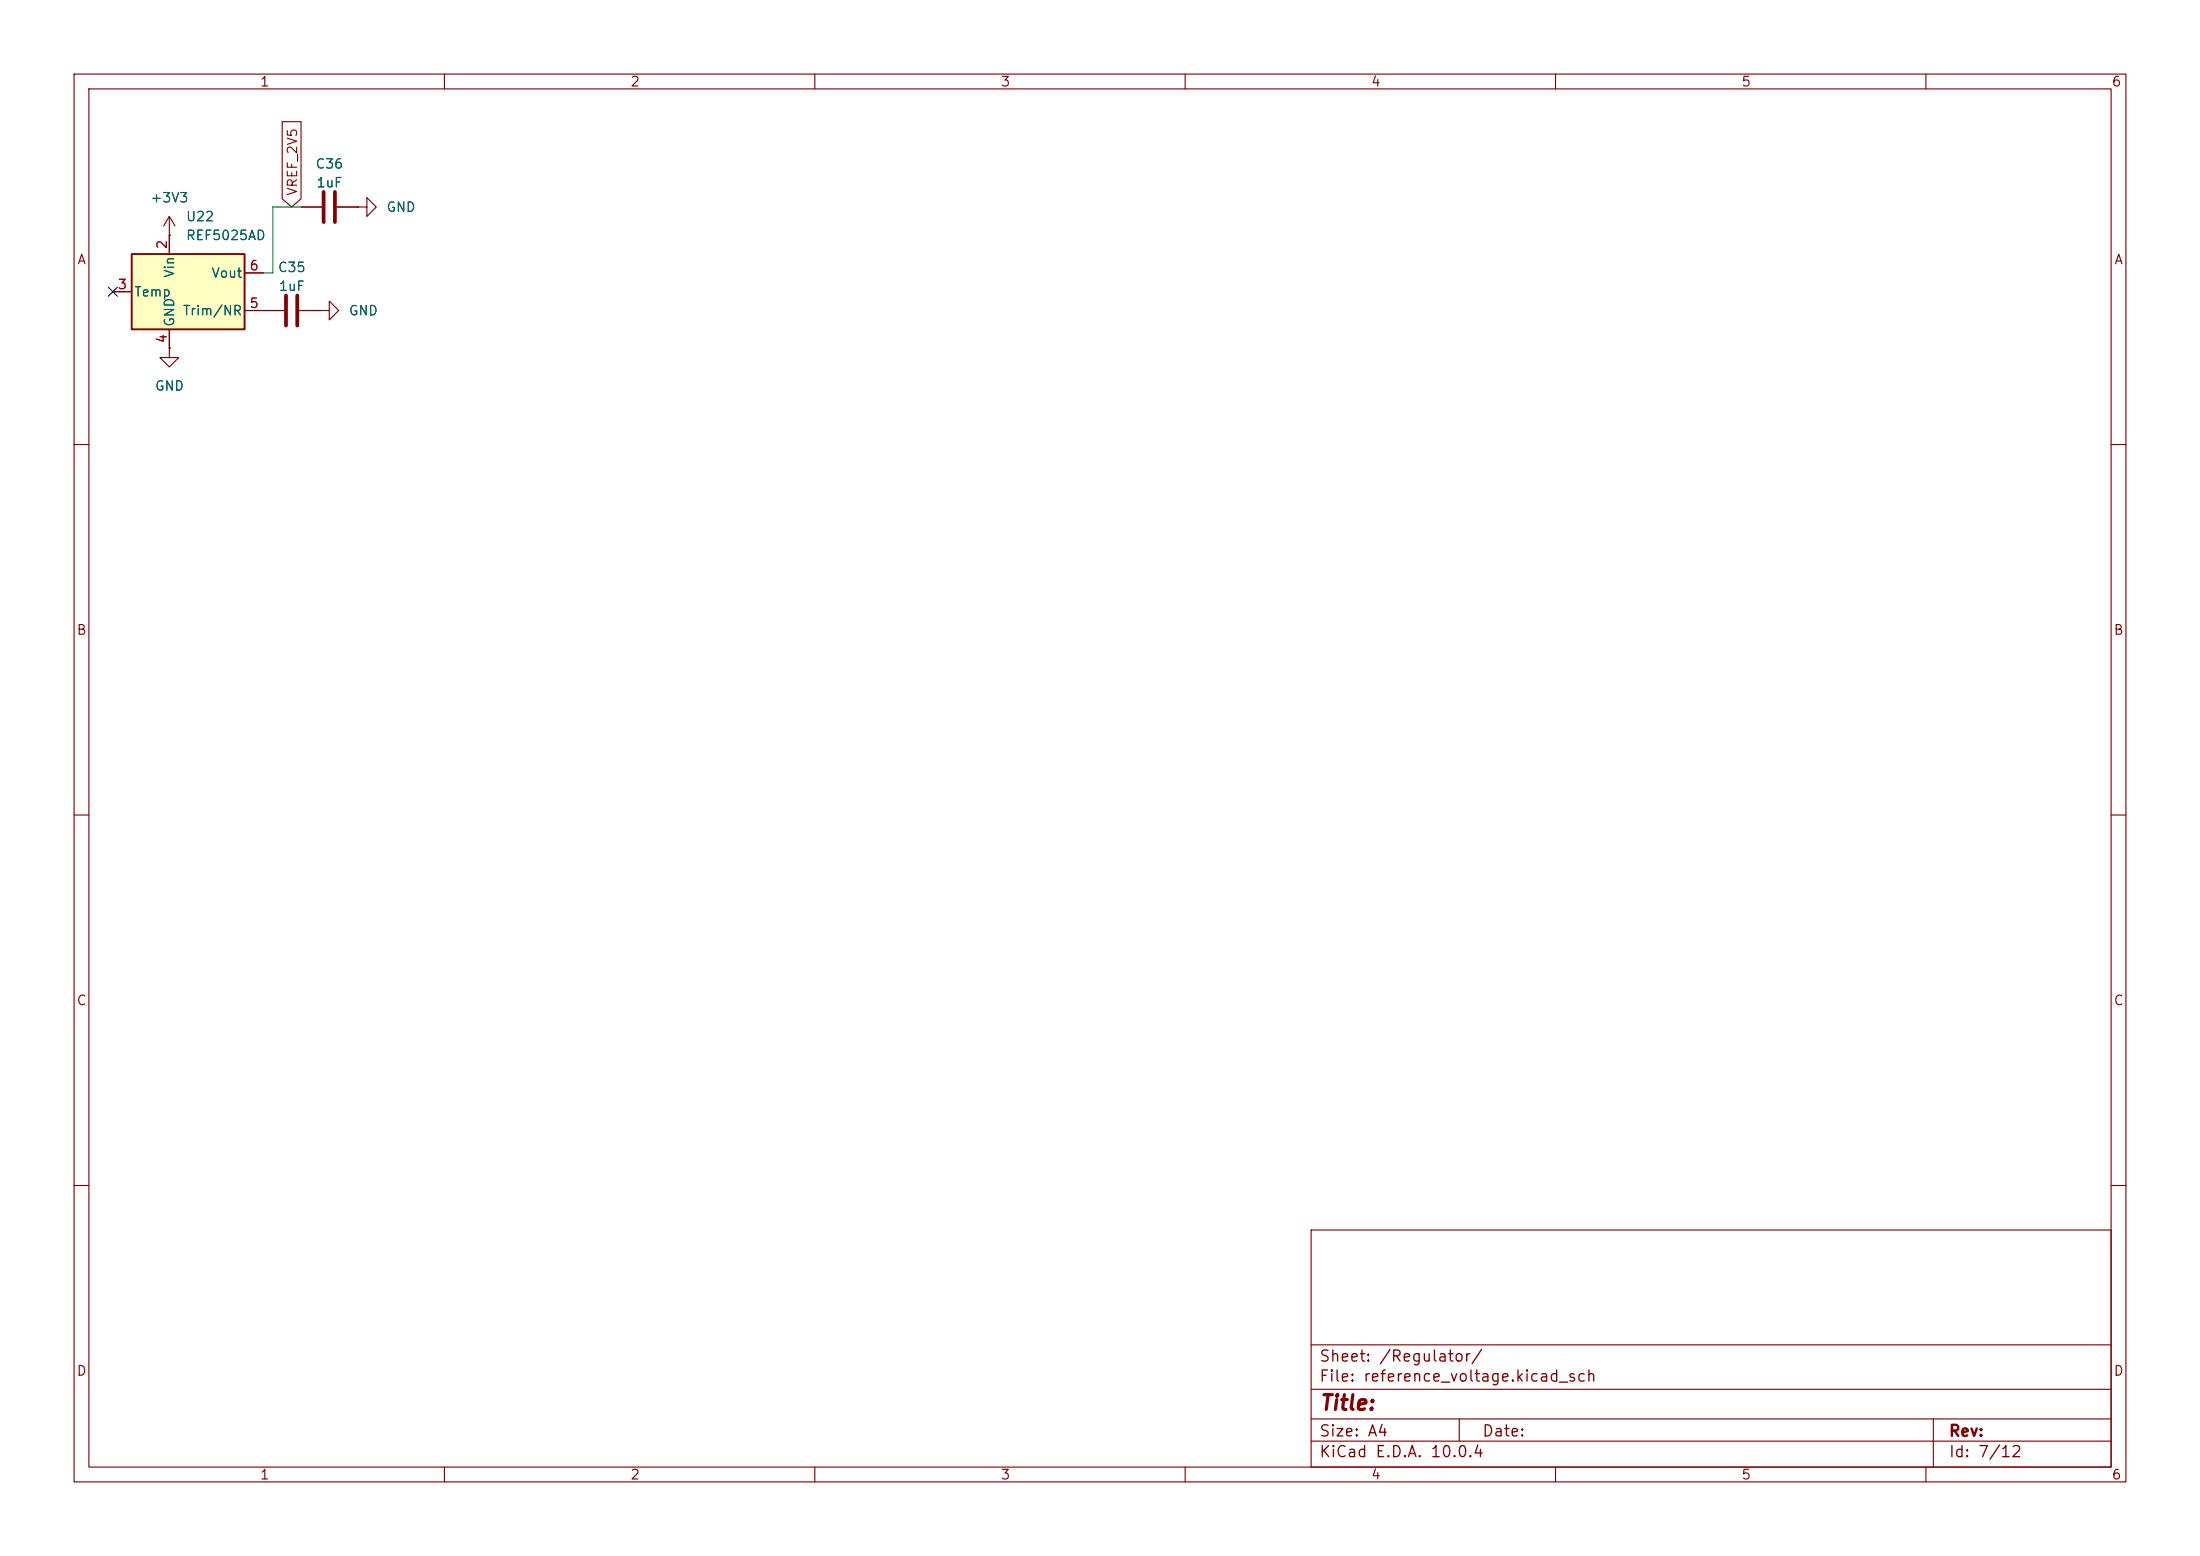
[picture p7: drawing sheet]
(kicad_sch
 (version 20260306)
 (generator "eeschema")
 (generator_version "10.0")
 (paper "A4")
 (lib_symbols
  (symbol "Device:C"
   (pin_numbers (hide yes))
   (pin_names
    (offset 0.254)) (exclude_from_sim no) (in_bom yes) (on_board yes)
   (in_pos_files yes)
   (duplicate_pin_numbers_are_jumpers no)
   (property "Reference" "C" (at 0.635 2.54 0) (show_name no) (do_not_autoplace no) (effects (font (size 1.27 1.27)) (justify left)))
   (property "Value" "C" (at 0.635 -2.54 0) (show_name no) (do_not_autoplace no) (effects (font (size 1.27 1.27)) (justify left)))
   (property "Footprint" "" (at 0.9652 -3.81 0) (show_name no) (do_not_autoplace no) (hide yes) (effects (font (size 1.27 1.27))))
   (property "Datasheet" "" (at 0 0 0) (show_name no) (do_not_autoplace no) (hide yes) (effects (font (size 1.27 1.27))))
   (property "Description" "Unpolarized capacitor" (at 0 0 0) (show_name no) (do_not_autoplace no) (hide yes) (effects (font (size 1.27 1.27))))
   (symbol "C_0_1"
    (polyline (pts (xy -2.032 0.762) (xy 2.032 0.762)) (stroke (width 0.508) (type default)) (fill (type none)))
    (polyline (pts (xy -2.032 -0.762) (xy 2.032 -0.762)) (stroke (width 0.508) (type default)) (fill (type none))))
   (symbol "C_1_1"
    (pin passive line (at 0 3.81 270) (length 2.794) (name "" (effects (font (size 1.27 1.27)))) (number "1" (effects (font (size 1.27 1.27)))))
    (pin passive line (at 0 -3.81 90) (length 2.794) (name "" (effects (font (size 1.27 1.27)))) (number "2" (effects (font (size 1.27 1.27))))))
   (embedded_fonts no))
  (symbol "Reference_Voltage:REF5025AD"
   (pin_names
    (offset 0.254)) (exclude_from_sim no) (in_bom yes) (on_board yes)
   (in_pos_files yes)
   (duplicate_pin_numbers_are_jumpers no)
   (property "Reference" "U" (at -1.27 8.255 0) (show_name no) (do_not_autoplace no) (effects (font (size 1.27 1.27)) (justify left)))
   (property "Value" "REF5025AD" (at -1.27 6.35 0) (show_name no) (do_not_autoplace no) (effects (font (size 1.27 1.27)) (justify left)))
   (property "Footprint" "Package_SO:SOIC-8_3.9x4.9mm_P1.27mm" (at -1.905 -6.35 0) (show_name no) (do_not_autoplace no) (hide yes) (effects (font (size 1.27 1.27)
    (italic yes)) (justify left)))
   (property "Datasheet" "https://www.ti.com/lit/ds/symlink/ref5030a-q1.pdf" (at -1.27 0 0) (show_name no) (do_not_autoplace no) (hide yes) (effects (font (size 1.27 1.27)
    (italic yes))))
   (property "Description" "2.5V 0.1% 10mA Low Noise Precision Voltage Reference, SO-8" (at 0 0 0) (show_name no) (do_not_autoplace no) (hide yes) (effects (font (size 1.27 1.27))))
   (symbol "REF5025AD_0_1"
    (rectangle (start -7.62 5.08) (end 7.62 -5.08) (stroke (width 0.254) (type default)) (fill (type background))))
   (symbol "REF5025AD_1_1"
    (pin no_connect line (at -7.62 2.54 0) (length 2.54) (hide yes) (name "DNC" (effects (font (size 1.27 1.27)))) (number "1" (effects (font (size 1.27 1.27)))))
    (pin power_in line (at -2.54 7.62 270) (length 2.54) (name "Vin" (effects (font (size 1.27 1.27)))) (number "2" (effects (font (size 1.27 1.27)))))
    (pin passive line (at -10.16 0 0) (length 2.54) (name "Temp" (effects (font (size 1.27 1.27)))) (number "3" (effects (font (size 1.27 1.27)))))
    (pin power_in line (at -2.54 -7.62 90) (length 2.54) (name "GND" (effects (font (size 1.27 1.27)))) (number "4" (effects (font (size 1.27 1.27)))))
    (pin passive line (at 10.16 -2.54 180) (length 2.54) (name "Trim/NR" (effects (font (size 1.27 1.27)))) (number "5" (effects (font (size 1.27 1.27)))))
    (pin power_out line (at 10.16 2.54 180) (length 2.54) (name "Vout" (effects (font (size 1.27 1.27)))) (number "6" (effects (font (size 1.27 1.27)))))
    (pin no_connect line (at -5.08 -5.08 90) (length 2.54) (hide yes) (name "NC" (effects (font (size 1.27 1.27)))) (number "7" (effects (font (size 1.27 1.27)))))
    (pin no_connect line (at 7.62 0 180) (length 2.54) (hide yes) (name "DNC" (effects (font (size 1.27 1.27)))) (number "8" (effects (font (size 1.27 1.27))))))
   (embedded_fonts no))
  (symbol "power:+3V3"
   (power global)
   (pin_numbers (hide yes))
   (pin_names
    (offset 0) (hide yes)) (exclude_from_sim no) (in_bom yes) (on_board yes)
   (in_pos_files yes)
   (duplicate_pin_numbers_are_jumpers no)
   (property "Reference" "#PWR" (at 0 -3.81 0) (show_name no) (do_not_autoplace no) (hide yes) (effects (font (size 1.27 1.27))))
   (property "Value" "+3V3" (at 0 3.556 0) (show_name no) (do_not_autoplace no) (effects (font (size 1.27 1.27))))
   (property "Footprint" "" (at 0 0 0) (show_name no) (do_not_autoplace no) (hide yes) (effects (font (size 1.27 1.27))))
   (property "Datasheet" "" (at 0 0 0) (show_name no) (do_not_autoplace no) (hide yes) (effects (font (size 1.27 1.27))))
   (property "Description" "Power symbol creates a global label with name \"+3V3\"" (at 0 0 0) (show_name no) (do_not_autoplace no) (hide yes) (effects (font (size 1.27 1.27))))
   (symbol "+3V3_0_1"
    (polyline (pts (xy -0.762 1.27) (xy 0 2.54)) (stroke (width 0) (type default)) (fill (type none)))
    (polyline (pts (xy 0 2.54) (xy 0.762 1.27)) (stroke (width 0) (type default)) (fill (type none)))
    (polyline (pts (xy 0 0) (xy 0 2.54)) (stroke (width 0) (type default)) (fill (type none))))
   (symbol "+3V3_1_1"
    (pin power_in line (at 0 0 90) (length 0) (name "" (effects (font (size 1.27 1.27)))) (number "1" (effects (font (size 1.27 1.27))))))
   (embedded_fonts no))
  (symbol "power:GND"
   (power global)
   (pin_numbers (hide yes))
   (pin_names
    (offset 0) (hide yes)) (exclude_from_sim no) (in_bom yes) (on_board yes)
   (in_pos_files yes)
   (duplicate_pin_numbers_are_jumpers no)
   (property "Reference" "#PWR" (at 0 -6.35 0) (show_name no) (do_not_autoplace no) (hide yes) (effects (font (size 1.27 1.27))))
   (property "Value" "GND" (at 0 -3.81 0) (show_name no) (do_not_autoplace no) (effects (font (size 1.27 1.27))))
   (property "Footprint" "" (at 0 0 0) (show_name no) (do_not_autoplace no) (hide yes) (effects (font (size 1.27 1.27))))
   (property "Datasheet" "" (at 0 0 0) (show_name no) (do_not_autoplace no) (hide yes) (effects (font (size 1.27 1.27))))
   (property "Description" "Power symbol creates a global label with name \"GND\" , ground" (at 0 0 0) (show_name no) (do_not_autoplace no) (hide yes) (effects (font (size 1.27 1.27))))
   (symbol "GND_0_1"
    (polyline (pts (xy 0 0) (xy 0 -1.27) (xy 1.27 -1.27) (xy 0 -2.54) (xy -1.27 -1.27) (xy 0 -1.27)) (stroke (width 0) (type default)) (fill (type none))))
   (symbol "GND_1_1"
    (pin power_in line (at 0 0 270) (length 0) (name "" (effects (font (size 1.27 1.27)))) (number "1" (effects (font (size 1.27 1.27))))))
   (embedded_fonts no)))
 (no_connect
  (at 15.24 39.37))
 (wire
  (pts (xy 36.83 27.94) (xy 40.64 27.94))
  (stroke (width 0) (type default)))
 (wire
  (pts (xy 36.83 36.83) (xy 36.83 27.94))
  (stroke (width 0) (type default)))
 (wire
  (pts (xy 35.56 36.83) (xy 36.83 36.83))
  (stroke (width 0) (type default)))
 (global_label "VREF_2V5"
  (shape input)
  (at 39.37 27.94 90)
  (fields_autoplaced yes)
  (effects (font (size 1.27 1.27)) (justify left))
  (property "Intersheetrefs" "${INTERSHEET_REFS}" (at 39.37 15.8834 90) (hide yes) (show_name no) (do_not_autoplace no) (effects (font (size 1.27 1.27)) (justify left))))
 (symbol
  (lib_id "Device:C")
  (at 44.45 27.94 90)
  (unit 1)
  (body_style 1)
  (exclude_from_sim no)
  (in_bom yes)
  (on_board yes)
  (in_pos_files yes)
  (dnp no)
  (property "Reference" "C36" (at 44.45 22.098 90) (show_name no) (do_not_autoplace no) (effects (font (size 1.27 1.27))))
  (property "Value" "1uF" (at 44.45 24.638 90) (show_name no) (do_not_autoplace no) (effects (font (size 1.27 1.27))))
  (property "Footprint" "Capacitor_SMD:C_0805_2012Metric" (at 48.26 26.9748 0) (hide yes) (show_name no) (do_not_autoplace no) (effects (font (size 1.27 1.27))))
  (property "Datasheet" "" (at 44.45 27.94 0) (hide yes) (show_name no) (do_not_autoplace no) (effects (font (size 1.27 1.27))))
  (property "Description" "Unpolarized capacitor" (at 44.45 27.94 0) (hide yes) (show_name no) (do_not_autoplace no) (effects (font (size 1.27 1.27))))
  (pin "1")
  (pin "2"))
 (symbol
  (lib_id "power:GND")
  (at 48.26 27.94 90)
  (unit 1)
  (body_style 1)
  (exclude_from_sim no)
  (in_bom yes)
  (on_board yes)
  (in_pos_files yes)
  (dnp no)
  (fields_autoplaced yes)
  (property "Reference" "#PWR037" (at 54.61 27.94 0) (hide yes) (show_name no) (do_not_autoplace no) (effects (font (size 1.27 1.27))))
  (property "Value" "GND" (at 52.07 27.9399 90) (show_name no) (do_not_autoplace no) (effects (font (size 1.27 1.27)) (justify right)))
  (property "Footprint" "" (at 48.26 27.94 0) (hide yes) (show_name no) (do_not_autoplace no) (effects (font (size 1.27 1.27))))
  (property "Datasheet" "" (at 48.26 27.94 0) (hide yes) (show_name no) (do_not_autoplace no) (effects (font (size 1.27 1.27))))
  (property "Description" "Power symbol creates a global label with name \"GND\" , ground" (at 48.26 27.94 0) (hide yes) (show_name no) (do_not_autoplace no) (effects (font (size 1.27 1.27))))
  (pin "1"))
 (symbol
  (lib_id "power:GND")
  (at 22.86 46.99 0)
  (unit 1)
  (body_style 1)
  (exclude_from_sim no)
  (in_bom yes)
  (on_board yes)
  (in_pos_files yes)
  (dnp no)
  (fields_autoplaced yes)
  (property "Reference" "#PWR0149" (at 22.86 53.34 0) (hide yes) (show_name no) (do_not_autoplace no) (effects (font (size 1.27 1.27))))
  (property "Value" "GND" (at 22.86 52.07 0) (show_name no) (do_not_autoplace no) (effects (font (size 1.27 1.27))))
  (property "Footprint" "" (at 22.86 46.99 0) (hide yes) (show_name no) (do_not_autoplace no) (effects (font (size 1.27 1.27))))
  (property "Datasheet" "" (at 22.86 46.99 0) (hide yes) (show_name no) (do_not_autoplace no) (effects (font (size 1.27 1.27))))
  (property "Description" "Power symbol creates a global label with name \"GND\" , ground" (at 22.86 46.99 0) (hide yes) (show_name no) (do_not_autoplace no) (effects (font (size 1.27 1.27))))
  (pin "1"))
 (symbol
  (lib_id "power:GND")
  (at 43.18 41.91 90)
  (unit 1)
  (body_style 1)
  (exclude_from_sim no)
  (in_bom yes)
  (on_board yes)
  (in_pos_files yes)
  (dnp no)
  (fields_autoplaced yes)
  (property "Reference" "#PWR0150" (at 49.53 41.91 0) (hide yes) (show_name no) (do_not_autoplace no) (effects (font (size 1.27 1.27))))
  (property "Value" "GND" (at 46.99 41.9099 90) (show_name no) (do_not_autoplace no) (effects (font (size 1.27 1.27)) (justify right)))
  (property "Footprint" "" (at 43.18 41.91 0) (hide yes) (show_name no) (do_not_autoplace no) (effects (font (size 1.27 1.27))))
  (property "Datasheet" "" (at 43.18 41.91 0) (hide yes) (show_name no) (do_not_autoplace no) (effects (font (size 1.27 1.27))))
  (property "Description" "Power symbol creates a global label with name \"GND\" , ground" (at 43.18 41.91 0) (hide yes) (show_name no) (do_not_autoplace no) (effects (font (size 1.27 1.27))))
  (pin "1"))
 (symbol
  (lib_id "Reference_Voltage:REF5025AD")
  (at 25.4 39.37 0)
  (unit 1)
  (body_style 1)
  (exclude_from_sim no)
  (in_bom yes)
  (on_board yes)
  (in_pos_files yes)
  (dnp no)
  (fields_autoplaced yes)
  (property "Reference" "U22" (at 25.0033 29.21 0) (show_name no) (do_not_autoplace no) (effects (font (size 1.27 1.27)) (justify left)))
  (property "Value" "REF5025AD" (at 25.0033 31.75 0) (show_name no) (do_not_autoplace no) (effects (font (size 1.27 1.27)) (justify left)))
  (property "Footprint" "Package_SO:SOIC-8_3.9x4.9mm_P1.27mm" (at 23.495 45.72 0) (hide yes) (show_name no) (do_not_autoplace no) (effects (font (size 1.27 1.27)
    (italic yes)) (justify left)))
  (property "Datasheet" "https://www.ti.com/lit/ds/symlink/ref5030a-q1.pdf" (at 24.13 39.37 0) (hide yes) (show_name no) (do_not_autoplace no) (effects (font (size 1.27 1.27)
    (italic yes))))
  (property "Description" "2.5V 0.1% 10mA Low Noise Precision Voltage Reference, SO-8" (at 25.4 39.37 0) (hide yes) (show_name no) (do_not_autoplace no) (effects (font (size 1.27 1.27))))
  (pin "3")
  (pin "2")
  (pin "6")
  (pin "8")
  (pin "7")
  (pin "5")
  (pin "1")
  (pin "4"))
 (symbol
  (lib_id "power:+3V3")
  (at 22.86 31.75 0)
  (unit 1)
  (body_style 1)
  (exclude_from_sim no)
  (in_bom yes)
  (on_board yes)
  (in_pos_files yes)
  (dnp no)
  (fields_autoplaced yes)
  (property "Reference" "#PWR035" (at 22.86 35.56 0) (hide yes) (show_name no) (do_not_autoplace no) (effects (font (size 1.27 1.27))))
  (property "Value" "+3V3" (at 22.86 26.67 0) (show_name no) (do_not_autoplace no) (effects (font (size 1.27 1.27))))
  (property "Footprint" "" (at 22.86 31.75 0) (hide yes) (show_name no) (do_not_autoplace no) (effects (font (size 1.27 1.27))))
  (property "Datasheet" "" (at 22.86 31.75 0) (hide yes) (show_name no) (do_not_autoplace no) (effects (font (size 1.27 1.27))))
  (property "Description" "Power symbol creates a global label with name \"+3V3\"" (at 22.86 31.75 0) (hide yes) (show_name no) (do_not_autoplace no) (effects (font (size 1.27 1.27))))
  (pin "1"))
 (symbol
  (lib_id "Device:C")
  (at 39.37 41.91 90)
  (unit 1)
  (body_style 1)
  (exclude_from_sim no)
  (in_bom yes)
  (on_board yes)
  (in_pos_files yes)
  (dnp no)
  (property "Reference" "C35" (at 39.37 36.068 90) (show_name no) (do_not_autoplace no) (effects (font (size 1.27 1.27))))
  (property "Value" "1uF" (at 39.37 38.608 90) (show_name no) (do_not_autoplace no) (effects (font (size 1.27 1.27))))
  (property "Footprint" "Capacitor_SMD:C_0805_2012Metric" (at 43.18 40.9448 0) (hide yes) (show_name no) (do_not_autoplace no) (effects (font (size 1.27 1.27))))
  (property "Datasheet" "" (at 39.37 41.91 0) (hide yes) (show_name no) (do_not_autoplace no) (effects (font (size 1.27 1.27))))
  (property "Description" "Unpolarized capacitor" (at 39.37 41.91 0) (hide yes) (show_name no) (do_not_autoplace no) (effects (font (size 1.27 1.27))))
  (pin "1")
  (pin "2"))
 (sheet_instances
  (path ""
   (page "7"))))
